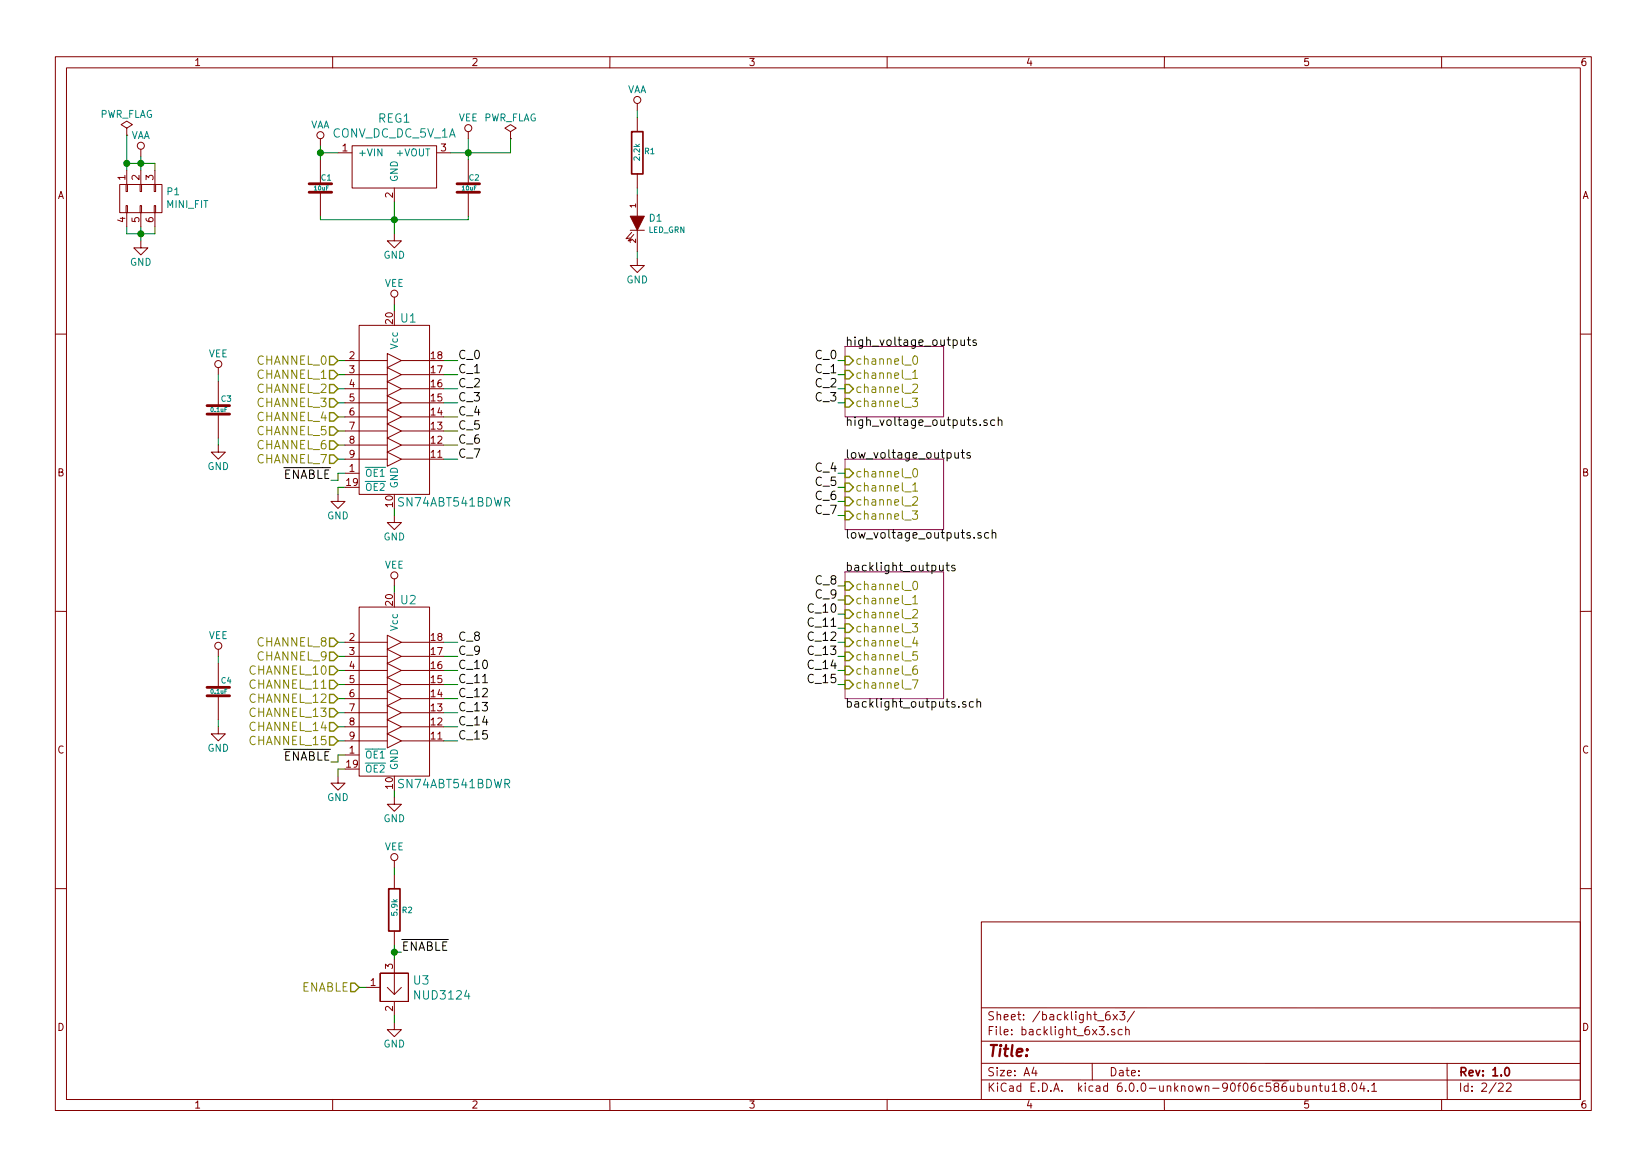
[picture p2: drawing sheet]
EESchema Schematic File Version 5
EELAYER 29 0
EELAYER END
$Descr A4 11693 8268
encoding utf-8
Sheet 2 22
Title ""
Date ""
Rev "1.0"
Comp ""
Comment1 ""
Comment2 ""
Comment3 ""
Comment4 ""
$EndDescr
$Sheet
S 6000 2450 700  500 
U 5B9A0F78
F0 "high_voltage_outputs" 60
F1 "high_voltage_outputs.sch" 60
F2 "channel_0" I L 6000 2550 60 
F3 "channel_1" I L 6000 2650 60 
F4 "channel_2" I L 6000 2750 60 
F5 "channel_3" I L 6000 2850 60 
$EndSheet
Wire Wire Line
	6000 2550 5950 2550
Wire Wire Line
	6000 2650 5950 2650
Wire Wire Line
	6000 2750 5950 2750
Wire Wire Line
	6000 2850 5950 2850
Text Label 5950 2550 2    60   ~ 0
C_0
Text Label 5950 2650 2    60   ~ 0
C_1
Text Label 5950 2750 2    60   ~ 0
C_2
Text Label 5950 2850 2    60   ~ 0
C_3
$Sheet
S 6000 3250 700  500 
U 5B9A0F86
F0 "low_voltage_outputs" 60
F1 "low_voltage_outputs.sch" 60
F2 "channel_0" I L 6000 3350 60 
F3 "channel_1" I L 6000 3450 60 
F4 "channel_2" I L 6000 3550 60 
F5 "channel_3" I L 6000 3650 60 
$EndSheet
Wire Wire Line
	6000 3350 5950 3350
Wire Wire Line
	6000 3450 5950 3450
Wire Wire Line
	6000 3550 5950 3550
Wire Wire Line
	6000 3650 5950 3650
Text Label 5950 3350 2    60   ~ 0
C_4
Text Label 5950 3450 2    60   ~ 0
C_5
Text Label 5950 3550 2    60   ~ 0
C_6
Text Label 5950 3650 2    60   ~ 0
C_7
$Sheet
S 6000 4050 700  900 
U 5B9A0F98
F0 "backlight_outputs" 60
F1 "backlight_outputs.sch" 60
F2 "channel_0" I L 6000 4150 60 
F3 "channel_1" I L 6000 4250 60 
F4 "channel_2" I L 6000 4350 60 
F5 "channel_3" I L 6000 4450 60 
F6 "channel_4" I L 6000 4550 60 
F7 "channel_5" I L 6000 4650 60 
F8 "channel_6" I L 6000 4750 60 
F9 "channel_7" I L 6000 4850 60 
$EndSheet
Wire Wire Line
	6000 4150 5950 4150
Wire Wire Line
	6000 4250 5950 4250
Wire Wire Line
	6000 4350 5950 4350
Wire Wire Line
	6000 4450 5950 4450
Wire Wire Line
	6000 4550 5950 4550
Wire Wire Line
	6000 4650 5950 4650
Wire Wire Line
	6000 4750 5950 4750
Wire Wire Line
	6000 4850 5950 4850
Text Label 5950 4150 2    60   ~ 0
C_8
Text Label 5950 4250 2    60   ~ 0
C_9
Text Label 5950 4350 2    60   ~ 0
C_10
Text Label 5950 4450 2    60   ~ 0
C_11
Text Label 5950 4550 2    60   ~ 0
C_12
Text Label 5950 4650 2    60   ~ 0
C_13
Text Label 5950 4750 2    60   ~ 0
C_14
Text Label 5950 4850 2    60   ~ 0
C_15
$Comp
L power:VAA #PWR?
U 1 1
P 1000 1100
AR Path="/5B9A4096" Ref="#PWR?"  Part="1" 
AR Path="/5B99EA03/5B9A4096" Ref="#PWR04"  Part="1" 
F 0 "#PWR04" H 1000 950 50  0001 C CNN
F 1 "VAA" H 1000 1250 50  0000 C CNN
F 2 "" H 1000 1100 50  0001 C CNN
F 3 "" H 1000 1100 50  0001 C CNN
	1    1000 1100
	1    0    0    -1  
$EndComp
$Comp
L power:PWR_FLAG #FLG?
U 1 1
P 900 950
AR Path="/5B9A409C" Ref="#FLG?"  Part="1" 
AR Path="/5B99EA03/5B9A409C" Ref="#FLG01"  Part="1" 
F 0 "#FLG01" H 900 1025 50  0001 C CNN
F 1 "PWR_FLAG" H 900 1100 50  0000 C CNN
F 2 "" H 900 950 50  0001 C CNN
F 3 "~" H 900 950 50  0001 C CNN
	1    900  950 
	1    0    0    -1  
$EndComp
$Comp
L power:GND #PWR?
U 1 1
P 1000 1700
AR Path="/5B9A40A2" Ref="#PWR?"  Part="1" 
AR Path="/5B99EA03/5B9A40A2" Ref="#PWR06"  Part="1" 
F 0 "#PWR06" H 1000 1450 50  0001 C CNN
F 1 "GND" H 1000 1550 50  0000 C CNN
F 2 "" H 1000 1700 50  0001 C CNN
F 3 "" H 1000 1700 50  0001 C CNN
	1    1000 1700
	1    0    0    -1  
$EndComp
$Comp
L power:GND #PWR?
U 1 1
P 2400 3500
AR Path="/5B9A40B2" Ref="#PWR?"  Part="1" 
AR Path="/5B99EA03/5B9A40B2" Ref="#PWR011"  Part="1" 
F 0 "#PWR011" H 2400 3250 50  0001 C CNN
F 1 "GND" H 2400 3350 50  0000 C CNN
F 2 "" H 2400 3500 50  0001 C CNN
F 3 "" H 2400 3500 50  0001 C CNN
	1    2400 3500
	1    0    0    -1  
$EndComp
Wire Wire Line
	2450 3450 2400 3450
Wire Wire Line
	2400 3450 2400 3500
Wire Wire Line
	2450 2550 2400 2550
Wire Wire Line
	2450 2650 2400 2650
Wire Wire Line
	2450 2750 2400 2750
Wire Wire Line
	2450 2850 2400 2850
Wire Wire Line
	2450 2950 2400 2950
Wire Wire Line
	2450 3050 2400 3050
Wire Wire Line
	2450 3150 2400 3150
Wire Wire Line
	2450 3250 2400 3250
Wire Wire Line
	3150 2550 3250 2550
Wire Wire Line
	3150 2650 3250 2650
Wire Wire Line
	3150 2750 3250 2750
Wire Wire Line
	3150 2850 3250 2850
Text Label 3250 2550 0    60   ~ 0
C_0
Text Label 3250 2650 0    60   ~ 0
C_1
Text Label 3250 2750 0    60   ~ 0
C_2
Text Label 3250 2850 0    60   ~ 0
C_3
$Comp
L power:GND #PWR?
U 1 1
P 2800 3650
AR Path="/5B9A40DA" Ref="#PWR?"  Part="1" 
AR Path="/5B99EA03/5B9A40DA" Ref="#PWR012"  Part="1" 
F 0 "#PWR012" H 2800 3400 50  0001 C CNN
F 1 "GND" H 2800 3500 50  0000 C CNN
F 2 "" H 2800 3650 50  0001 C CNN
F 3 "" H 2800 3650 50  0001 C CNN
	1    2800 3650
	1    0    0    -1  
$EndComp
Wire Wire Line
	2800 3600 2800 3650
Wire Wire Line
	2800 2200 2800 2150
$Comp
L power:VEE #PWR?
U 1 1
P 1550 2650
AR Path="/5B9A40EC" Ref="#PWR?"  Part="1" 
AR Path="/5B99EA03/5B9A40EC" Ref="#PWR09"  Part="1" 
F 0 "#PWR09" H -3350 1750 50  0001 C CNN
F 1 "VEE" H 1550 2800 50  0000 C CNN
F 2 "" H -3350 1900 50  0001 C CNN
F 3 "" H -3350 1900 50  0001 C CNN
	1    1550 2650
	1    0    0    -1  
$EndComp
$Comp
L power:GND #PWR?
U 1 1
P 1550 3150
AR Path="/5B9A40F2" Ref="#PWR?"  Part="1" 
AR Path="/5B99EA03/5B9A40F2" Ref="#PWR010"  Part="1" 
F 0 "#PWR010" H 1550 2900 50  0001 C CNN
F 1 "GND" H 1550 3000 50  0000 C CNN
F 2 "" H 1550 3150 50  0001 C CNN
F 3 "" H 1550 3150 50  0001 C CNN
	1    1550 3150
	1    0    0    -1  
$EndComp
Wire Wire Line
	1550 2650 1550 2700
Wire Wire Line
	1550 3100 1550 3150
Wire Wire Line
	900  1200 900  1150
Wire Wire Line
	900  1150 1000 1150
Wire Wire Line
	1100 1150 1100 1200
Wire Wire Line
	1000 1200 1000 1150
Connection ~ 1000 1150
Wire Wire Line
	1000 1150 1100 1150
Wire Wire Line
	1000 1150 1000 1100
Wire Wire Line
	900  1600 900  1650
Wire Wire Line
	900  1650 1000 1650
Wire Wire Line
	1100 1650 1100 1600
Wire Wire Line
	1000 1600 1000 1650
Connection ~ 1000 1650
Wire Wire Line
	1000 1650 1100 1650
Wire Wire Line
	1000 1650 1000 1700
Wire Wire Line
	900  950  900  1150
Connection ~ 900  1150
$Comp
L power:GND #PWR?
U 1 1
P 2400 5500
AR Path="/5B9A4138" Ref="#PWR?"  Part="1" 
AR Path="/5B99EA03/5B9A4138" Ref="#PWR016"  Part="1" 
F 0 "#PWR016" H 2400 5250 50  0001 C CNN
F 1 "GND" H 2400 5350 50  0000 C CNN
F 2 "" H 2400 5500 50  0001 C CNN
F 3 "" H 2400 5500 50  0001 C CNN
	1    2400 5500
	1    0    0    -1  
$EndComp
Wire Wire Line
	2450 5450 2400 5450
Wire Wire Line
	2400 5450 2400 5500
$Comp
L power:VEE #PWR?
U 1 1
P 2800 4150
AR Path="/5B9A4142" Ref="#PWR?"  Part="1" 
AR Path="/5B99EA03/5B9A4142" Ref="#PWR013"  Part="1" 
F 0 "#PWR013" H -2100 3250 50  0001 C CNN
F 1 "VEE" H 2800 4300 50  0000 C CNN
F 2 "" H -2100 3400 50  0001 C CNN
F 3 "" H -2100 3400 50  0001 C CNN
	1    2800 4150
	1    0    0    -1  
$EndComp
Wire Wire Line
	2450 4550 2400 4550
Wire Wire Line
	2450 4650 2400 4650
Wire Wire Line
	2450 4750 2400 4750
Wire Wire Line
	2450 4850 2400 4850
Wire Wire Line
	2450 4950 2400 4950
Wire Wire Line
	2450 5050 2400 5050
Wire Wire Line
	2450 5150 2400 5150
Wire Wire Line
	2450 5250 2400 5250
Wire Wire Line
	3150 4550 3250 4550
Wire Wire Line
	3150 4650 3250 4650
Wire Wire Line
	3150 4750 3250 4750
Wire Wire Line
	3150 4850 3250 4850
Wire Wire Line
	3150 4950 3250 4950
Wire Wire Line
	3150 5050 3250 5050
Text Label 3250 4550 0    60   ~ 0
C_8
Text Label 3250 4650 0    60   ~ 0
C_9
Text Label 3250 4750 0    60   ~ 0
C_10
Text Label 3250 4850 0    60   ~ 0
C_11
Text Label 3250 4950 0    60   ~ 0
C_12
Text Label 3250 5050 0    60   ~ 0
C_13
$Comp
L power:GND #PWR?
U 1 1
P 2800 5650
AR Path="/5B9A415E" Ref="#PWR?"  Part="1" 
AR Path="/5B99EA03/5B9A415E" Ref="#PWR017"  Part="1" 
F 0 "#PWR017" H 2800 5400 50  0001 C CNN
F 1 "GND" H 2800 5500 50  0000 C CNN
F 2 "" H 2800 5650 50  0001 C CNN
F 3 "" H 2800 5650 50  0001 C CNN
	1    2800 5650
	1    0    0    -1  
$EndComp
Wire Wire Line
	2800 5600 2800 5650
Wire Wire Line
	2800 4200 2800 4150
$Comp
L power:VEE #PWR?
U 1 1
P 1550 4650
AR Path="/5B9A4170" Ref="#PWR?"  Part="1" 
AR Path="/5B99EA03/5B9A4170" Ref="#PWR014"  Part="1" 
F 0 "#PWR014" H -3350 3750 50  0001 C CNN
F 1 "VEE" H 1550 4800 50  0000 C CNN
F 2 "" H -3350 3900 50  0001 C CNN
F 3 "" H -3350 3900 50  0001 C CNN
	1    1550 4650
	1    0    0    -1  
$EndComp
$Comp
L power:GND #PWR?
U 1 1
P 1550 5150
AR Path="/5B9A4176" Ref="#PWR?"  Part="1" 
AR Path="/5B99EA03/5B9A4176" Ref="#PWR015"  Part="1" 
F 0 "#PWR015" H 1550 4900 50  0001 C CNN
F 1 "GND" H 1550 5000 50  0000 C CNN
F 2 "" H 1550 5150 50  0001 C CNN
F 3 "" H 1550 5150 50  0001 C CNN
	1    1550 5150
	1    0    0    -1  
$EndComp
Wire Wire Line
	1550 4650 1550 4700
Wire Wire Line
	1550 5100 1550 5150
$Comp
L power:VAA #PWR?
U 1 1
P 4525 775
AR Path="/5B9A418E" Ref="#PWR?"  Part="1" 
AR Path="/5B99EA03/5B9A418E" Ref="#PWR01"  Part="1" 
F 0 "#PWR01" H 4525 625 50  0001 C CNN
F 1 "VAA" H 4525 925 50  0000 C CNN
F 2 "" H 4525 775 50  0001 C CNN
F 3 "" H 4525 775 50  0001 C CNN
	1    4525 775 
	1    0    0    -1  
$EndComp
$Comp
L power:GND #PWR?
U 1 1
P 4525 1825
AR Path="/5B9A4194" Ref="#PWR?"  Part="1" 
AR Path="/5B99EA03/5B9A4194" Ref="#PWR07"  Part="1" 
F 0 "#PWR07" H 4525 1575 50  0001 C CNN
F 1 "GND" H 4525 1675 50  0000 C CNN
F 2 "" H 4525 1825 50  0001 C CNN
F 3 "" H 4525 1825 50  0001 C CNN
	1    4525 1825
	1    0    0    -1  
$EndComp
Wire Wire Line
	4525 1325 4525 1375
Wire Wire Line
	4525 1775 4525 1825
Wire Wire Line
	3150 2950 3250 2950
Wire Wire Line
	3150 3050 3250 3050
Wire Wire Line
	3150 3150 3250 3150
Wire Wire Line
	3150 3250 3250 3250
Text Label 3250 2950 0    60   ~ 0
C_4
Text Label 3250 3050 0    60   ~ 0
C_5
Text Label 3250 3150 0    60   ~ 0
C_6
Text Label 3250 3250 0    60   ~ 0
C_7
Wire Wire Line
	3150 5150 3250 5150
Wire Wire Line
	3150 5250 3250 5250
Text Label 3250 5150 0    60   ~ 0
C_14
Text Label 3250 5250 0    60   ~ 0
C_15
Text HLabel 2400 2550 0    60   Input ~ 0
CHANNEL_0
Text HLabel 2400 2650 0    60   Input ~ 0
CHANNEL_1
Text HLabel 2400 2750 0    60   Input ~ 0
CHANNEL_2
Text HLabel 2400 2850 0    60   Input ~ 0
CHANNEL_3
Text HLabel 2400 2950 0    60   Input ~ 0
CHANNEL_4
Text HLabel 2400 3050 0    60   Input ~ 0
CHANNEL_5
Text HLabel 2400 3150 0    60   Input ~ 0
CHANNEL_6
Text HLabel 2400 3250 0    60   Input ~ 0
CHANNEL_7
Text HLabel 2550 7000 0    60   Input ~ 0
ENABLE
Text HLabel 2400 4550 0    60   Input ~ 0
CHANNEL_8
Text HLabel 2400 4650 0    60   Input ~ 0
CHANNEL_9
Text HLabel 2400 4750 0    60   Input ~ 0
CHANNEL_10
Text HLabel 2400 4850 0    60   Input ~ 0
CHANNEL_11
Text HLabel 2400 4950 0    60   Input ~ 0
CHANNEL_12
Text HLabel 2400 5050 0    60   Input ~ 0
CHANNEL_13
Text HLabel 2400 5150 0    60   Input ~ 0
CHANNEL_14
Text HLabel 2400 5250 0    60   Input ~ 0
CHANNEL_15
$Comp
L backlight_controller_6x3:0.1uF C3
U 1 1
P 1550 2900
F 0 "C3" H 1565 2980 40  0000 L CNN
F 1 "0.1uF" H 1490 2902 30  0000 L CNN
F 2 "backlight_controller_6x3:SM0805" H 1588 2750 30  0001 C CNN
F 3 "" H 1550 2900 60  0001 C CNN
F 4 "CAP CER 0.1UF 50V X7R" H 1850 3300 60  0001 C CNN "Description"
F 5 "0805 (2012 Metric)" H 1550 2900 60  0001 C CNN "Package"
F 6 "KEMET" H 1550 2900 60  0001 C CNN "Manufacturer"
F 7 "C0805T104K5RAL7800" H 1550 2900 60  0001 C CNN "Manufacturer Part Number"
F 8 "Digi-Key" H 1550 2900 60  0001 C CNN "Vendor"
F 9 "399-14636-1-ND" H 1550 2900 60  0001 C CNN "Vendor Part Number"
	1    1550 2900
	1    0    0    -1  
$EndComp
$Comp
L backlight_controller_6x3:0.1uF C4
U 1 1
P 1550 4900
F 0 "C4" H 1565 4980 40  0000 L CNN
F 1 "0.1uF" H 1490 4902 30  0000 L CNN
F 2 "backlight_controller_6x3:SM0805" H 1588 4750 30  0001 C CNN
F 3 "" H 1550 4900 60  0001 C CNN
F 4 "CAP CER 0.1UF 50V X7R" H 1850 5300 60  0001 C CNN "Description"
F 5 "0805 (2012 Metric)" H 1550 4900 60  0001 C CNN "Package"
F 6 "KEMET" H 1550 4900 60  0001 C CNN "Manufacturer"
F 7 "C0805T104K5RAL7800" H 1550 4900 60  0001 C CNN "Manufacturer Part Number"
F 8 "Digi-Key" H 1550 4900 60  0001 C CNN "Vendor"
F 9 "399-14636-1-ND" H 1550 4900 60  0001 C CNN "Vendor Part Number"
	1    1550 4900
	1    0    0    -1  
$EndComp
$Comp
L backlight_controller_6x3:SN74ABT541BDWR U1
U 1 1
P 2800 2900
F 0 "U1" H 2900 3553 60  0000 C CNN
F 1 "SN74ABT541BDWR" H 3225 2247 60  0000 C CNN
F 2 "backlight_controller_6x3:SOIC_20" H 2900 3450 60  0001 C CNN
F 3 "" H 2800 2900 60  0001 C CNN
F 4 "20-SOIC" H 2800 2900 60  0001 C CNN "Package"
F 5 "Buffer Non-Inverting 1 Element 8 Bit per Element Push-Pull Output" H 3100 2300 60  0001 C CNN "Description"
F 6 "Texas Instruments" H 2800 2900 60  0001 C CNN "Manufacturer"
F 7 "SN74ABT541BDWR" H 2800 2900 60  0001 C CNN "Manufacturer Part Number"
F 8 "Digi-Key" H 2800 2900 60  0001 C CNN "Vendor"
F 9 "296-14668-1-ND" H 2800 2900 60  0001 C CNN "Vendor Part Number"
	1    2800 2900
	1    0    0    -1  
$EndComp
$Comp
L power:VEE #PWR?
U 1 1
P 2800 2150
AR Path="/5B9A40BC" Ref="#PWR?"  Part="1" 
AR Path="/5B99EA03/5B9A40BC" Ref="#PWR08"  Part="1" 
F 0 "#PWR08" H -2100 1250 50  0001 C CNN
F 1 "VEE" H 2800 2300 50  0000 C CNN
F 2 "" H -2100 1400 50  0001 C CNN
F 3 "" H -2100 1400 50  0001 C CNN
	1    2800 2150
	1    0    0    -1  
$EndComp
$Comp
L backlight_controller_6x3:SN74ABT541BDWR U2
U 1 1
P 2800 4900
F 0 "U2" H 2900 5553 60  0000 C CNN
F 1 "SN74ABT541BDWR" H 3225 4247 60  0000 C CNN
F 2 "backlight_controller_6x3:SOIC_20" H 2900 5450 60  0001 C CNN
F 3 "" H 2800 4900 60  0001 C CNN
F 4 "20-SOIC" H 2800 4900 60  0001 C CNN "Package"
F 5 "Buffer Non-Inverting 1 Element 8 Bit per Element Push-Pull Output" H 3100 4300 60  0001 C CNN "Description"
F 6 "Texas Instruments" H 2800 4900 60  0001 C CNN "Manufacturer"
F 7 "SN74ABT541BDWR" H 2800 4900 60  0001 C CNN "Manufacturer Part Number"
F 8 "Digi-Key" H 2800 4900 60  0001 C CNN "Vendor"
F 9 "296-14668-1-ND" H 2800 4900 60  0001 C CNN "Vendor Part Number"
	1    2800 4900
	1    0    0    -1  
$EndComp
$Comp
L backlight_controller_6x3:MINI_FIT P1
U 1 1
P 1000 1400
F 0 "P1" H 822 1354 50  0000 R CNN
F 1 "MINI_FIT" H 822 1445 50  0000 R CNN
F 2 "backlight_controller_6x3:MINI-FIT-JR_02X03_M_RA" H 1000 200 60  0001 C CNN
F 3 "" H 1000 200 60  0001 C CNN
F 4 "CONN HEADER 6POS 4.2MM R/A TIN" H 1300 2000 60  0001 C CNN "Description"
F 5 "Molex" H 1000 1400 60  0001 C CNN "Manufacturer"
F 6 "0039301060" H 1000 1400 60  0001 C CNN "Manufacturer Part Number"
F 7 "Digi-Key" H 1000 1400 60  0001 C CNN "Vendor"
F 8 "WM1353-ND" H 1000 1400 60  0001 C CNN "Vendor Part Number"
	1    1000 1400
	-1   0    0    1   
$EndComp
$Comp
L backlight_controller_6x3:LED_GRN D1
U 1 1
P 4525 1575
F 0 "D1" V 4487 1653 50  0000 L CNN
F 1 "LED_GRN" V 4571 1653 40  0000 L CNN
F 2 "backlight_controller_6x3:LED0805" H 4425 1575 60  0001 C CNN
F 3 "" H 4525 1575 60  0000 C CNN
F 4 "LED GREEN CLEAR SMD" H 4825 1975 60  0001 C CNN "Description"
F 5 "0805 (2012 Metric)" H 4525 1575 60  0001 C CNN "Package"
F 6 "Lite-On Inc." H 4525 1575 60  0001 C CNN "Manufacturer"
F 7 "LTST-C170GKT" H 4525 1575 60  0001 C CNN "Manufacturer Part Number"
F 8 "Digi-Key" H 4525 1575 60  0001 C CNN "Vendor"
F 9 "160-1179-1-ND" H 4525 1575 60  0001 C CNN "Vendor Part Number"
	1    4525 1575
	0    1    1    0   
$EndComp
$Comp
L backlight_controller_6x3:2.2k R1
U 1 1
P 4525 1075
F 0 "R1" H 4571 1088 40  0000 L CNN
F 1 "2.2k" V 4521 1012 40  0000 L CNN
F 2 "backlight_controller_6x3:SM0805" V 4455 1075 30  0001 C CNN
F 3 "" H 4525 1075 30  0000 C CNN
F 4 "RES SMD 2.2K OHM 1% 1/8W" V 4905 1375 60  0001 C CNN "Description"
F 5 "0805 (2012 Metric)" H 4525 1075 60  0001 C CNN "Package"
F 6 "Panasonic Electronic Components" H 4525 1075 60  0001 C CNN "Manufacturer"
F 7 "ERJ-6ENF2201V" H 4525 1075 60  0001 C CNN "Manufacturer Part Number"
F 8 "Digi-Key" H 4525 1075 60  0001 C CNN "Vendor"
F 9 "P2.20KCCT-ND" H 4525 1075 60  0001 C CNN "Vendor Part Number"
	1    4525 1075
	1    0    0    -1  
$EndComp
Wire Wire Line
	4525 775  4525 825 
$Comp
L power:PWR_FLAG #FLG02
U 1 1
P 3625 975
F 0 "#FLG02" H 3075 450 50  0001 C CNN
F 1 "PWR_FLAG" H 3625 1125 50  0000 C CNN
F 2 "" H 3075 375 50  0001 C CNN
F 3 "" H 3075 375 50  0001 C CNN
	1    3625 975 
	1    0    0    -1  
$EndComp
Wire Wire Line
	3625 1075 3625 975 
Wire Wire Line
	3325 1075 3625 1075
Wire Wire Line
	3325 975  3325 1075
$Comp
L backlight_controller_6x3:CONV_DC_DC_5V_1A REG1
U 1 1
P 2800 1075
F 0 "REG1" H 2800 1322 60  0000 C CNN
F 1 "CONV_DC_DC_5V_1A" H 2800 1216 60  0000 C CNN
F 2 "backlight_controller_6x3:DC_DC_CONV_R78C" H 2900 675 60  0001 C CNN
F 3 "" H 2800 1075 60  0000 C CNN
F 4 "Digi-Key" H 2800 875 60  0001 C CNN "Vendor"
F 5 "945-1395-5-ND" H 2800 975 60  0001 C CNN "Vendor Part Number"
F 6 "CONV DC/DC 1A 5V OUT SIP VERT" H 3300 1075 60  0001 C CNN "Description"
F 7 "3-SIP Module" H 2800 1075 60  0001 C CNN "Package"
F 8 "Recom Power" H 2800 1075 60  0001 C CNN "Manufacturer"
F 9 "R-78C5.0-1.0" H 2800 1075 60  0001 C CNN "Manufacturer Part Number"
	1    2800 1075
	1    0    0    -1  
$EndComp
$Comp
L power:VEE #PWR02
U 1 1
P 3325 975
F 0 "#PWR02" H -1575 75  50  0001 C CNN
F 1 "VEE" H 3325 1125 50  0000 C CNN
F 2 "" H -1575 225 50  0001 C CNN
F 3 "" H -1575 225 50  0001 C CNN
	1    3325 975 
	1    0    0    -1  
$EndComp
$Comp
L backlight_controller_6x3:10uF C2
U 1 1
P 3325 1325
F 0 "C2" H 3325 1400 40  0000 L CNN
F 1 "10uF" H 3275 1325 30  0000 L CNN
F 2 "backlight_controller_6x3:SM0805" H 3363 1175 30  0001 C CNN
F 3 "" H 3325 1325 60  0000 C CNN
F 4 "CAP CER 10UF 35V X5R" H 3625 1725 60  0001 C CNN "Description"
F 5 "0805 (2012 Metric)" H 3325 1325 60  0001 C CNN "Package"
F 6 "Digi-Key" H 3425 1525 60  0001 C CNN "Vendor"
F 7 "445-14419-1-ND" H 3525 1625 60  0001 C CNN "Vendor Part Number"
F 8 "TDK Corporation" H 3325 1325 60  0001 C CNN "Manufacturer"
F 9 "C2012X5R1V106M085AC" H 3325 1325 60  0001 C CNN "Manufacturer Part Number"
	1    3325 1325
	1    0    0    -1  
$EndComp
$Comp
L backlight_controller_6x3:10uF C1
U 1 1
P 2275 1325
F 0 "C1" H 2275 1400 40  0000 L CNN
F 1 "10uF" H 2225 1325 30  0000 L CNN
F 2 "backlight_controller_6x3:SM0805" H 2313 1175 30  0001 C CNN
F 3 "" H 2275 1325 60  0000 C CNN
F 4 "CAP CER 10UF 35V X5R" H 2575 1725 60  0001 C CNN "Description"
F 5 "0805 (2012 Metric)" H 2275 1325 60  0001 C CNN "Package"
F 6 "Digi-Key" H 2375 1525 60  0001 C CNN "Vendor"
F 7 "445-14419-1-ND" H 2475 1625 60  0001 C CNN "Vendor Part Number"
F 8 "TDK Corporation" H 2275 1325 60  0001 C CNN "Manufacturer"
F 9 "C2012X5R1V106M085AC" H 2275 1325 60  0001 C CNN "Manufacturer Part Number"
	1    2275 1325
	1    0    0    -1  
$EndComp
$Comp
L power:VAA #PWR?
U 1 1
P 2275 1025
AR Path="/5CF7C862" Ref="#PWR?"  Part="1" 
AR Path="/5B99EA03/5CF7C862" Ref="#PWR03"  Part="1" 
F 0 "#PWR03" H 2275 875 50  0001 C CNN
F 1 "VAA" H 2275 1175 50  0000 C CNN
F 2 "" H 2275 1025 50  0001 C CNN
F 3 "" H 2275 1025 50  0001 C CNN
	1    2275 1025
	1    0    0    -1  
$EndComp
$Comp
L power:GND #PWR?
U 1 1
P 2800 1650
AR Path="/5CF7CD4D" Ref="#PWR?"  Part="1" 
AR Path="/5B99EA03/5CF7CD4D" Ref="#PWR05"  Part="1" 
F 0 "#PWR05" H 2800 1400 50  0001 C CNN
F 1 "GND" H 2800 1500 50  0000 C CNN
F 2 "" H 2800 1650 50  0001 C CNN
F 3 "" H 2800 1650 50  0001 C CNN
	1    2800 1650
	1    0    0    -1  
$EndComp
Connection ~ 3325 1075
Wire Wire Line
	3200 1075 3325 1075
Wire Wire Line
	2800 1425 2800 1550
Wire Wire Line
	3325 1125 3325 1075
Wire Wire Line
	2275 1125 2275 1075
Wire Wire Line
	2275 1075 2400 1075
Connection ~ 2275 1075
Wire Wire Line
	2275 1075 2275 1025
Wire Wire Line
	2275 1525 2275 1550
Wire Wire Line
	2275 1550 2800 1550
Connection ~ 2800 1550
Wire Wire Line
	2800 1550 2800 1650
Wire Wire Line
	2800 1550 3325 1550
Wire Wire Line
	3325 1550 3325 1525
$Comp
L backlight_controller_6x3:5.9k R2
U 1 1
P 2800 6450
F 0 "R2" H 2850 6450 40  0000 L CNN
F 1 "5.9k" V 2800 6400 40  0000 L CNN
F 2 "backlight_controller_6x3:SM0805" V 2730 6450 30  0001 C CNN
F 3 "" H 2800 6450 30  0000 C CNN
F 4 "RES SMD 5.9K OHM 1% 1/8W" V 3180 6750 60  0001 C CNN "Description"
F 5 "0805 (2012 Metric)" H 2800 6450 60  0001 C CNN "Package"
F 6 "Panasonic Electronic Components" H 2800 6450 60  0001 C CNN "Manufacturer"
F 7 "ERJ-6ENF5901V" H 2800 6450 60  0001 C CNN "Manufacturer Part Number"
F 8 "Digi-Key" H 2800 6450 60  0001 C CNN "Vendor"
F 9 "P5.90KCCT-ND" H 2800 6450 60  0001 C CNN "Vendor Part Number"
	1    2800 6450
	1    0    0    -1  
$EndComp
$Comp
L power:VEE #PWR?
U 1 1
P 2800 6150
AR Path="/5CF7F40C" Ref="#PWR?"  Part="1" 
AR Path="/5B99EA03/5CF7F40C" Ref="#PWR018"  Part="1" 
F 0 "#PWR018" H -2100 5250 50  0001 C CNN
F 1 "VEE" H 2800 6300 50  0000 C CNN
F 2 "" H -2100 5400 50  0001 C CNN
F 3 "" H -2100 5400 50  0001 C CNN
	1    2800 6150
	1    0    0    -1  
$EndComp
Wire Wire Line
	2800 6200 2800 6150
$Comp
L backlight_controller_6x3:NUD3124 U3
U 1 1
P 2800 7000
F 0 "U3" H 2928 7053 60  0000 L CNN
F 1 "NUD3124" H 2928 6947 60  0000 L CNN
F 2 "backlight_controller_6x3:TO-236-3" H 2800 7800 60  0001 C CNN
F 3 "" V 2550 7000 60  0001 C CNN
F 4 "IC INDCT LOAD DRVR AUTO" H 2800 8000 60  0001 C CNN "Description"
F 5 "SOT-23-3" H 2800 7000 60  0001 C CNN "Package"
F 6 "ON Semiconductor" H 2800 7000 60  0001 C CNN "Manufacturer"
F 7 "NUD3124LT1G" H 2800 7000 60  0001 C CNN "Manufacturer Part Number"
F 8 "Digi-Key" H 2800 7000 60  0001 C CNN "Vendor"
F 9 "NUD3124LT1GOSCT-ND" H 2800 7000 60  0001 C CNN "Vendor Part Number"
	1    2800 7000
	1    0    0    -1  
$EndComp
$Comp
L power:GND #PWR?
U 1 1
P 2800 7250
AR Path="/5CF80550" Ref="#PWR?"  Part="1" 
AR Path="/5B99EA03/5CF80550" Ref="#PWR019"  Part="1" 
F 0 "#PWR019" H 2800 7000 50  0001 C CNN
F 1 "GND" H 2800 7100 50  0000 C CNN
F 2 "" H 2800 7250 50  0001 C CNN
F 3 "" H 2800 7250 50  0001 C CNN
	1    2800 7250
	1    0    0    -1  
$EndComp
Wire Wire Line
	2800 7200 2800 7250
Wire Wire Line
	2550 7000 2600 7000
Wire Wire Line
	2800 6700 2800 6750
Text Label 2850 6750 0    60   ~ 0
~ENABLE
Wire Wire Line
	2800 6750 2850 6750
Connection ~ 2800 6750
Wire Wire Line
	2800 6750 2800 6800
Text Label 2350 3400 2    60   ~ 0
~ENABLE
Text Label 2350 5400 2    60   ~ 0
~ENABLE
Wire Wire Line
	2350 3400 2400 3400
Wire Wire Line
	2400 3400 2400 3350
Wire Wire Line
	2400 3350 2450 3350
Wire Wire Line
	2350 5400 2400 5400
Wire Wire Line
	2400 5400 2400 5350
Wire Wire Line
	2400 5350 2450 5350
$EndSCHEMATC
